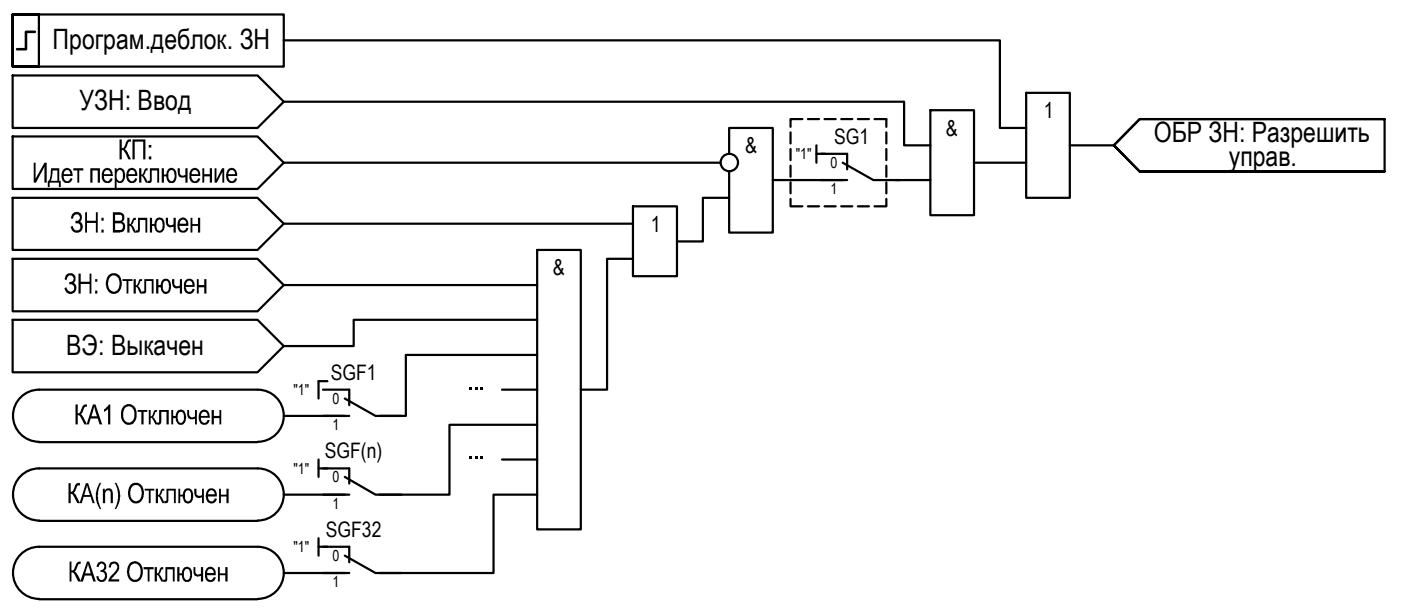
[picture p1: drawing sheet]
<svg xmlns="http://www.w3.org/2000/svg" width="160mm" height="70mm" viewBox="0 0 160 70" stroke-linecap="round" stroke-linejoin="round" font-family="sans-serif">
<path d="M93.9 17.6h3.1v1.8M96.4 18.6l3.6 2h3M93.9 20.6h3.1M37 53.6h3v1.8M37 56.6h3M37 44.6h3v1.8M37 47.6h3M39.5 54.6l3.5 2h3M39.5 45.6l3.5 2h3M37 62.6h3v1.8M37 65.6h3M39.5 63.6l3.5 2h3" fill="none" stroke="#000" stroke-width=".25"/>
<!-- layer: 0 -->
<g fill="none" stroke="#000" stroke-width=".25">
<path d="M1.4 15.6h28.1l3 3-3 3h-28.1zM1.4 1.7v5.9h3.1v-5.9h-3.1h31.1v5.9h-31.1zM1.4 8.6h28.1l3 3-3 3.1h-28.1zM32.5 4.6h81.9v10.1h3M32.5 11.6h71v5h3M32.5 18.6h50M83.4 17.6v-2.9h5v11.9h-5v-7M90.5 15.2v1.2M90.5 17.1v1.2M90.5 19v1.2M91.8 13.6h-1.3v.9M92.5 13.6h1.2"/>
<path d="M93.4 16.6v2M93.4 17.6h1.1M94.4 13.6h1.2M96.3 13.6h1.2M98.2 13.6h1.2M100.1 13.6h1.3v.9M101.4 15.2v1.2M101.4 17.1v1.2M101.4 19v1.2M106.5 12.6h5v12h-5zM111.5 18.6h5.9M117.4 10.6h5v12.1h-5z"/>
<path d="M122.4 16.6h5.1M158.5 13.6h-28.1l-2.9 3 2.9 3h28.1v-6h-28.1l-2.9 3 2.9 3h28.1M1.4 29.6h28.1l3 3-3 3.1h-28.1zM1.4 36.6h28.1l3 3-3 3h-28.1zM1.4 22.7h28.1l3 2.9-3 3h-28.1zM32.5 32.6h29M32.5 25.6h39.9M61.5 28.6h5v32h-5zM61.5 36.6h-21v3h-8M72.4 23.6h5.1v8h-5.1zM72.4 29.6h-2.9v15h-3M83.4 22.7h-3v5h-2.9"/>
<path d="M88.4 20.6h8M90.5 22.8v.8h1.3M90.5 20.9v1.2M92.5 23.6h1.2M94.4 23.6h1.2M96.3 23.6h1.2M98.2 23.6h1.2M101.4 22.8v.8h-1.3M101.4 20.9v1.2M102.5 20.6h4M4.5 44.6h25M4.5 50.6h25"/>
<path d="M4.5 53.6h25M4.5 59.7h25M4.5 44.6a2.98 2.98 0 0 0-3 3 2.98 2.98 0 0 0 3 3M4.5 53.6a2.98 2.98 0 0 0-3 3 2.98 2.98 0 0 0 3 3M29.5 44.6a2.98 2.98 0 0 1 3 3 2.98 2.98 0 0 1-3 3M29.5 53.6a2.98 2.98 0 0 1 3 3 2.98 2.98 0 0 1-3 3M32.5 47.6h7M32.5 56.6h7M36.5 52.6v2M36.5 53.6h1M37.5 43.7h-1v1.9M57.5 44.6h4"/>
<path d="M57.5 52.6h4M61.5 40.6h-15.1v7h-3M61.5 48.6h-10.1v8h-8M61.5 56.6h-5v9h-13.1M4.5 62.6h25M4.5 68.6h25M4.5 62.6a2.98 2.98 0 0 0-3 3 2.98 2.98 0 0 0 3 3M29.5 62.6a2.98 2.98 0 0 1 3 3 2.98 2.98 0 0 1-3 3M32.5 65.6h7M36.5 61.6v2M36.5 62.6h1"/>
<circle cx="83.5" cy="18.6" r=".99"/>
</g>
<g fill="#000">
<path d="M3.9 18.6h.2v1.9l1-1.9h.2v2.3h-.2v-1.8l-1 1.8h-.2zM8.4 19.3h1.1v.2h-.4v1.4h-.2v-1.4h-.5zM10.3 19.3h1.1v1.6h-.2v-1.4h-.6v1.4h-.3zM15.9 19.3h.3v.7l.1-.1 .1-.2a.43 .43 0 0 1 .5-.4v.2a.19 .19 0 0 0-.2 .1 .19 .19 0 0 0-.1 .2l-.2 .3 .2 .1 .3 .7h-.2l-.3-.6-.2-.1v.7h-.3zM17.2 19.3h1v1.6h-.2v-1.4h-.6v.9a.36 .36 0 0 1-.1 .4 .36 .36 0 0 1-.4 .1v-.2h.1a.21 .21 0 0 0 .2-.1 .21 .21 0 0 0 0-.2zM20.3 19.3h.3v.3a.39 .39 0 0 0 .2 .5 .39 .39 0 0 0 .4-.1v-.7h.3v1.6h-.3v-.6a.52 .52 0 0 1-.6 0 .52 .52 0 0 1-.2-.6zM23.2 19.3h.2v.6h.6v-.6h.3v1.6h-.3v-.7h-.6v.7h-.2zM24.6 19.3h.2v1.2l.6-1.2h.3v1.6h-.3v-1.2l-.6 1.2h-.2zM19 24.9h.2v.4a.39 .39 0 0 0 .2 .5 .39 .39 0 0 0 .5-.1v-.8h.2v1.7h-.2l-.1-.6a.56 .56 0 0 1-.6 0 .56 .56 0 0 1-.2-.6zM19.7 32h.2v.3a.39 .39 0 0 0 .2 .5 .39 .39 0 0 0 .5-.1v-.7h.2v1.6h-.2v-.7l-.1 .1a.55 .55 0 0 1-.6-.1 .55 .55 0 0 1-.2-.5zM21.8 24.9h.2v.8h.7v-.8h.2v1.7h-.2v-.7h-.7v.7h-.2zM22.5 32h.2v.6h.7v-.6h.2v1.6h-.2v-.7h-.7v.7h-.2z"/>
<path d="M13.1 55.3l.3 .1 .3 .7 .1 .5-.1 .9-.4 .8h-.2l.4-.9v-1l-.1-.4zM21.4 47h.2v.3a.42 .42 0 0 0 .2 .5 .42 .42 0 0 0 .5-.1v-.7h.2v1.6h-.2v-.7l-.2 .1a.56 .56 0 0 1-.7-.6zM22.2 56h.3v.3a.39 .39 0 0 0 .1 .4 .39 .39 0 0 0 .5 0v-.7h.2v1.6h-.2v-.7l-.1 .1a.54 .54 0 0 1-.6-.1 .54 .54 0 0 1-.2-.5zM24.2 47h.3v.6h.6v-.6h.2v1.6h-.2v-.7h-.6v.7h-.3zM25.1 56h.2v.6h.6v-.6h.3v1.6h-.3v-.7h-.6v.7h-.2zM55 44.3h.3v.3h-.3zM55 52.3h.3v.3h-.3zM22.1 64.9h.3v.4a.39 .39 0 0 0 .1 .4 .39 .39 0 0 0 .5 0v-.8h.2v1.7h-.2v-.6a.55 .55 0 0 1-.6 0 .55 .55 0 0 1-.3-.6zM24.9 64.9h.3v.8h.6v-.8h.2v1.7h-.2v-.7h-.6v.7h-.3z"/>
<path d="M5.8 19.3h1v1.4h.1v.7h-.2v-.5h-1v.5h-.2v-.7h.1l.1-.2zM6 19.5v.7l-.2 .5h.8v-1.2z"/>
<path d="M18.5 19.3h.3v.7h.2l.1-.3a.53 .53 0 0 1 .5-.5 .53 .53 0 0 1 .6 .5v.8a.56 .56 0 0 1-.7 .5 .56 .56 0 0 1-.4-.7l-.1-.1h-.2v.7h-.3zM19.4 19.5l-.1 .3v.2a.54 .54 0 0 0 .4 .8v-.1a.87 .87 0 0 0 0-1.2z"/>
<path d="M7.2 19.5a.65 .65 0 0 1 .8-.2 .65 .65 0 0 1 .3 .8v.1h-1a.42 .42 0 0 0 .2 .5 .42 .42 0 0 0 .5-.1l.1-.2 .2 .1a.62 .62 0 0 1-.8 .5 .62 .62 0 0 1-.5-.7v-.4zM7.4 19.6l-.1 .3h.8a.38 .38 0 0 0-.2-.4 .38 .38 0 0 0-.5 .1z"/>
<path d="M11.9 19.4a.6 .6 0 0 1 .7-.1 .6 .6 0 0 1 .3 .7v.2h-1a.4 .4 0 0 0 .3 .5 .4 .4 0 0 0 .5-.3l.2 .1a.63 .63 0 0 1-.8 .4 .63 .63 0 0 1-.5-.7v-.4zM12.1 19.5l-.2 .1v.3h.8a.4 .4 0 0 0-.2-.4 .4 .4 0 0 0-.4 0z"/>
<path d="M13.1 19.3h.2v.1a.56 .56 0 0 1 .7-.1 .56 .56 0 0 1 .3 .6v.4a.61 .61 0 0 1-.8 .6l-.2-.1v.8h-.2zM13.5 19.5l-.2 .5a.53 .53 0 0 0 .5 .8 .92 .92 0 0 0 0-1.3z"/>
<path d="M14.6 19.5a.6 .6 0 0 1 .7-.2 .6 .6 0 0 1 .4 .6v.3h-1a.42 .42 0 0 0 .2 .5 .42 .42 0 0 0 .5-.1l.1-.2 .2 .1a.6 .6 0 0 1-.7 .5 .6 .6 0 0 1-.5-.7l-.1-.3zM15 19.5l-.2 .1-.1 .3h.8a.4 .4 0 0 0-.5-.4z"/>
<path d="M17.2 24.9h.2v.8h.3v-.2a.55 .55 0 0 1 .5-.6 .55 .55 0 0 1 .6 .5v.7l-.2 .4a.53 .53 0 0 1-.6 .1 .53 .53 0 0 1-.3-.6v-.1h-.3v.7h-.2zM18.1 25.2a.95 .95 0 0 0 .1 1.2 .56 .56 0 0 0 .4-.7 .36 .36 0 0 0-.1-.4 .36 .36 0 0 0-.4-.1z"/>
<path d="M17.9 32h.2v.6h.3v-.1a.58 .58 0 0 1 .6-.6 .58 .58 0 0 1 .6 .7v.5a.58 .58 0 0 1-.7 .6 .58 .58 0 0 1-.5-.7v-.1h-.3v.7h-.2zM18.8 32.2a.94 .94 0 0 0 .1 1.2 .37 .37 0 0 0 .4-.1 .37 .37 0 0 0 0-.4v-.2a.38 .38 0 0 0-.1-.4 .38 .38 0 0 0-.4-.1z"/>
<path d="M20.5 25.2a.62 .62 0 0 1 .8-.2 .62 .62 0 0 1 .3 .7v.2h-1.1a.39 .39 0 0 0 .3 .5 .39 .39 0 0 0 .5-.3l.3 .1a.63 .63 0 0 1-.8 .4 .63 .63 0 0 1-.5-.7v-.5zM20.8 25.2l-.3 .4h.8a.38 .38 0 0 0-.1-.4 .38 .38 0 0 0-.4 0z"/>
<path d="M21.2 32.1h.1a.64 .64 0 0 1 .7 0 .64 .64 0 0 1 .3 .7v.1h-1a.43 .43 0 0 0 .2 .4 .43 .43 0 0 0 .4 0l.1-.2h.3l-.1 .3a.65 .65 0 0 1-.8 .2 .65 .65 0 0 1-.4-.8v-.4zM21.5 32.2l-.2 .4h.7a.39 .39 0 0 0-.1-.4 .39 .39 0 0 0-.4 0z"/>
<path d="M21.9 19.4a.66 .66 0 0 1 .8 0 .66 .66 0 0 1 .2 .7l-1 .1a.44 .44 0 0 0 .6 .5l.2-.3 .2 .1a.66 .66 0 0 1-.9 .4 .66 .66 0 0 1-.3-.9v-.2zM22.1 19.5l-.2 .2v.2h.8a.45 .45 0 0 0-.6-.4z"/>
<path d="M26 19.5a.6 .6 0 0 1 .7-.2 .6 .6 0 0 1 .4 .6v.3h-1a.42 .42 0 0 0 .2 .5 .42 .42 0 0 0 .5-.1l.1-.2 .2 .1a.62 .62 0 0 1-.7 .5 .62 .62 0 0 1-.5-.7zM26.3 19.6l-.2 .3h.8a.38 .38 0 0 0-.2-.4 .38 .38 0 0 0-.4 .1z"/>
<path d="M19.6 47h.2v.6h.3v-.1a.58 .58 0 0 1 .7-.6 .58 .58 0 0 1 .5 .7v.3l-.1 .3a.55 .55 0 0 1-.6 .4 .55 .55 0 0 1-.5-.5v-.2h-.3v.7h-.2zM20.5 47.2l-.2 .4v.3a.44 .44 0 0 0 .5 .5 .92 .92 0 0 0 0-1.2z"/>
<path d="M20.4 56h.2v.6h.3l.1-.1a.58 .58 0 0 1 .6-.6 .58 .58 0 0 1 .5 .7v.5a.55 .55 0 0 1-.6 .6 .55 .55 0 0 1-.5-.6l-.1-.2h-.3v.7h-.2zM21.3 56.2l-.1 .3v.2a.5 .5 0 0 0 .3 .7 .58 .58 0 0 0 .4-.8 .35 .35 0 0 0-.2-.4 .35 .35 0 0 0-.4 0z"/>
<path d="M22.9 47.1h.1a.58 .58 0 0 1 .7-.1 .58 .58 0 0 1 .3 .6v.2h-1a.42 .42 0 0 0 .1 .5 .42 .42 0 0 0 .6 0l.1-.2h.2v.1a.63 .63 0 0 1-.8 .4 .63 .63 0 0 1-.5-.7v-.4zM23.2 47.2l-.2 .4h.8a.4 .4 0 0 0-.2-.4 .4 .4 0 0 0-.4 0z"/>
<path d="M23.8 56.1a.64 .64 0 0 1 .7-.1 .64 .64 0 0 1 .3 .7v.2h-1a.41 .41 0 0 0 .2 .5 .41 .41 0 0 0 .6-.2v-.1h.2v.1a.63 .63 0 0 1-.7 .5 .63 .63 0 0 1-.5-.8v-.5zM24 56.2l-.2 .4h.8a.38 .38 0 0 0-.2-.4 .38 .38 0 0 0-.4 0z"/>
<path d="M20.3 64.9h.2v.8h.3l.1-.3a.55 .55 0 0 1 .6-.5 .55 .55 0 0 1 .5 .6l-.1 .6a.56 .56 0 0 1-.6 .5 .56 .56 0 0 1-.5-.6v-.1h-.3v.7h-.2zM21.2 65.2l-.2 .3v.2a.58 .58 0 0 0 .5 .7 .87 .87 0 0 0 0-1.2z"/>
<path d="M23.6 65.1l.1-.1a.69 .69 0 0 1 .8 .1 .69 .69 0 0 1 .2 .8h-1a.4 .4 0 0 0 .2 .5 .4 .4 0 0 0 .5-.3h.3v.1a.64 .64 0 0 1-.8 .4 .64 .64 0 0 1-.4-.8v-.3zM23.8 65.2l-.1 .2v.2h.8a.41 .41 0 0 0-.2-.4 .41 .41 0 0 0-.5 0z"/>
</g>
<path d="M4 3.6h-1v2h-1" fill="none" stroke="#000" stroke-width=".3"/>
<g font-size="3.2">
<text x="6" y="5.6">Програм.деблок. ЗН</text>
<text x="9.1" y="12.6">УЗН: Ввод</text>
<text x="132" y="16.3">ОБР ЗН: Разрешить</text>
<text x="13.5" y="18.3">КП</text>
<text x="16.8" y="18.3">:</text>
<text x="140.6" y="19">управ.</text>
<text x="8" y="26.6">ЗН : Включен</text>
<text x="7.2" y="33.6">ЗН</text>
<text x="10.6" y="33.6">:</text>
<text x="12" y="33.6">Отключен</text>
<text x="7.6" y="40.6">ВЭ: Выкачен</text>
<text x="53.5" y="44.6">...</text>
<text x="8.4" y="48.6">КА 1 Отключен</text>
<text x="53.5" y="52.6">...</text>
<text x="7.6" y="57.6">КА (n)</text>
<text x="14.5" y="57.6">Отключен</text>
<text x="7.8" y="66.6">КА 32 Отключен</text>
</g>
<g font-size="2.5">
<text x="85.3" y="17.5">&amp;</text>
<text x="108.3" y="15.5">&amp;</text>
<text x="119.5" y="13.6">1</text>
<text x="74.5" y="26.5">1</text>
<text x="63.3" y="31.5">&amp;</text>
</g>
<g font-size="2.4">
<text x="95.5" y="16.5">SG1</text>
<text x="37.9" y="43.5">SGF1</text>
<text x="37.2" y="52.5">SGF(n)</text>
<text x="37.3" y="61.5">SGF32</text>
</g>
<g font-size="1.7">
<text x="91.1" y="18.3">&quot;1&quot;</text>
<text x="95" y="19.3">0</text>
<text x="95" y="22.3">1</text>
<text x="33.6" y="45.3">&quot;1&quot;</text>
<text x="38.1" y="46.3">0</text>
<text x="38.1" y="49.3">1</text>
<text x="33.6" y="54.3">&quot;1&quot;</text>
<text x="38.1" y="55.3">0</text>
<text x="38.1" y="58.3">1</text>
<text x="33.6" y="63.3">&quot;1&quot;</text>
<text x="38.1" y="64.3">0</text>
<text x="38.1" y="67.3">1</text>
</g>
</svg>
